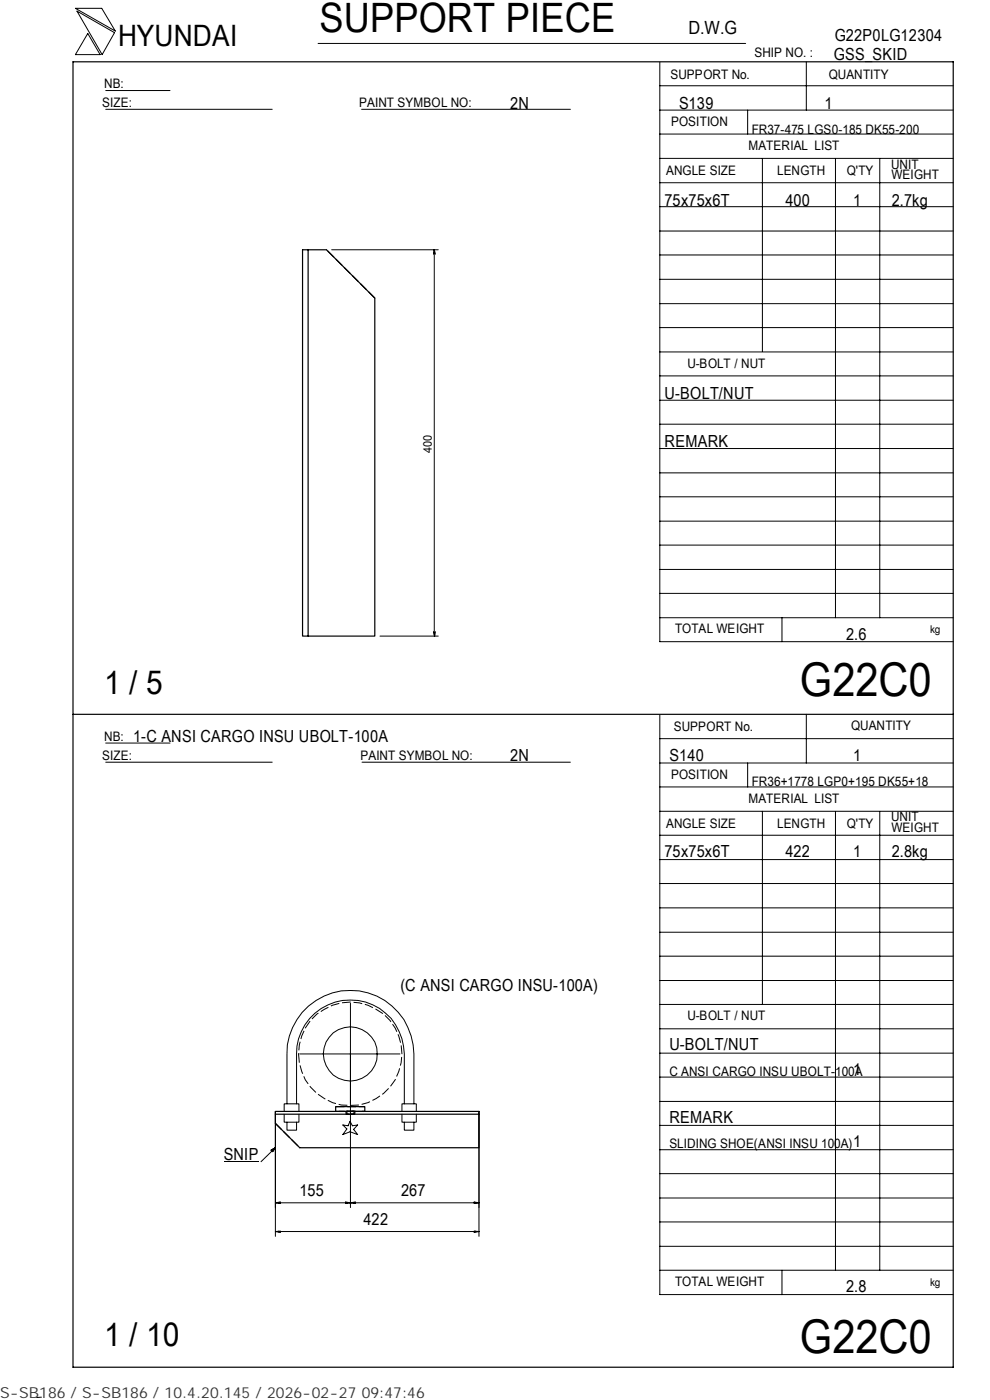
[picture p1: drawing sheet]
<svg xmlns="http://www.w3.org/2000/svg" width="210mm" height="297mm" viewBox="0 0 210 297" stroke-linecap="round" stroke-linejoin="round" font-family="sans-serif">
<path d="M15.5 13.1h186.7v277h-186.7zM64.2 53h1.2v81.9h-1.2zM65.4 53h3.8l10.3 10.2v71.7h-14.1M15.5 151.5h186.7M58.4 236.4v1.9l5.2 5.2h38v-7.7h-43.2v.6h43.2M71.2 235.8v-1h6.2v1" fill="none" stroke="#000" stroke-width=".25"/>
<path d="M79.5 63.2l-10.3-10.2M58.4 238.3l5.2 5.2M71.2 234.8h6.2M71.2 235.8h6.2h-6.2M74.3 236.4h-.9v-.6h1.9v.6h-1M74.7 235.8h.4v.6h-1.5v-.6h1.1" fill="none" stroke="#000" stroke-width=".25" stroke-dasharray="1.9 .6" stroke-linecap="butt"/>
<g fill="none" stroke="#000" stroke-width=".21">
<path d="M16 1.8h5.6l2.9 4.8zM16.3 2.4l8 4.5-2.6 4.7zM18.6 7.1l2.6 4.5h-5.2zM22.4 19.2h13.7M67.5 9.2h90.6M139.9 18.2h62.3M139.9 13.2v122.9h62.3M171 13.1v10.3M22.4 23.2h35.3M76.7 23.2h44.3M139.9 38.8h62.3M139.9 33.6h62.3"/>
<path d="M139.9 28.4h62.3M139.9 23.4h62.3M158.6 23.4v5M161.7 33.6v41M177.2 33.7v97.4M186.6 33.7v97.4M70.3 53h22.7M92.1 53l-.2 .9M92.1 53l.3 .9M92.1 53v81.9M139.9 59.3h62.3M139.9 54.1h62.3"/>
<path d="M139.9 49h62.3M139.9 43.8h62.3M139.9 79.7h62.3M139.9 74.7h62.3M139.9 69.5h62.3M139.9 64.4h62.3M139.9 95.2h62.3M139.9 90h62.3M139.9 84.9h62.3M139.9 100.3h62.3M139.9 115.6h62.3M139.9 110.6h62.3"/>
<path d="M139.9 105.4h62.3M80.6 134.9h12.4M91.9 134l.3 .9 .2-.9M139.9 131.1h62.3M139.9 125.9h62.3M139.9 120.8h62.3M165.9 131.1v5M22.4 157.6h13.7M139.9 151.7v122.9h62.3M139.9 156.7h62.3M171 151.5v10.4M22.4 161.7h35.3"/>
<path d="M76.8 161.7h44.2M139.9 177.2h62.3M139.9 172.1h62.3M139.9 167h62.3M139.9 161.9h62.3M158.6 161.9v5.1M161.7 172.1v41M177.2 172.2v97.3M186.6 172.2v97.3M139.9 182.4h62.3M139.9 197.8h62.3M139.9 192.6h62.3"/>
<path d="M139.9 187.4h62.3M74.3 212.8v43.4M139.9 218.3h62.3M139.9 213.1h62.3M139.9 208h62.3M139.9 202.9h62.3M58.4 235.8v26.5M60.3 236.4v1.7h3.1v-1.7M60.3 235.8v-1.6h3.1v1.6M60.9 234.2v-10.6a13.5 13.5 0 0 1 13.4-13.5 13.5 13.5 0 0 1 13.5 13.5v10.6M60.9 238.1v1.7h2v-1.7M62.9 234.2v-10.6a11.4 11.4 0 0 1 11.4-11.4 11.4 11.4 0 0 1 11.5 11.4v10.6"/>
<path d="M63.6 223.6h21.2M72.7 238.7l1.1 .1 .4-.9 .6 .9 1.1-.1-.9 .9 .9 1.1-1.7-.6-1.5 .6 .9-1.2zM85.2 236.4v1.7h3.1v-1.7M85.2 235.8v-1.6h3.1v1.6M85.8 238.1v1.7h2v-1.7M101.6 235.8v26.5M139.9 238.7h62.3M139.9 233.7h62.3M139.9 228.5h62.3M139.9 223.4h62.3M47.5 246.5h7.4M57.5 244l.9-.5-.6 .8z"/>
<path d="M58.4 243.5l-3 3M58.4 255.2l1-.2v.3zM58.4 255.2h43.2M59.1 255.1v.2M73.3 255l1 .2-1 .1zM73.6 255.1v.2M74.3 255.2l1-.2v.3zM75 255.1v.2M100.6 255l1 .2-1 .1zM100.9 255.1v.2M139.9 259.2h62.3M139.9 254.2h62.3"/>
<path d="M139.9 249h62.3M139.9 243.9h62.3M58.4 261.3l1-.1v.2zM58.4 261.3h43.2M59.1 261.2v.2M100.6 261.2l1 .1-1 .1zM100.9 261.2v.2M139.9 269.5h62.3M139.9 264.4h62.3M165.9 269.5v5.1M8.8 296.4l-1 .1"/>
<circle cx="74.3" cy="223.6" r="5.7"/>
</g>
<path d="M73.6 235.8h1.5M75.1 236.4h-1.5" fill="none" stroke="#000" stroke-width=".25" stroke-dasharray=".8 .3" stroke-linecap="butt"/>
<path d="M73.4 235.8h1.9M75.3 236.4h-1.9" fill="none" stroke="#000" stroke-width=".25" stroke-dasharray="1 .3" stroke-linecap="butt"/>
<path d="M57.5 243.6h.9v.7h-.9z" fill="#000"/>
<path d="M63.3 223.6a11 11 0 0 0 12.9 10.8 11 11 0 0 0 8.4-14.5 11 11 0 0 0-15.8-5.8 10.7 10.7 0 0 0-5.5 9.5" fill="none" stroke="#000" stroke-width=".21" stroke-dasharray="1.9 .6" stroke-linecap="butt"/>
<g font-size="9.9">
<text x="169.7" y="147.6">G22C0</text>
<text x="169.7" y="286.9">G22C0</text>
</g>
<text font-size="8.6" x="67.7" y="6.9">SUPPORT PIECE</text>
<g font-size="7">
<text x="22.1" y="147.2">1 / 5</text>
<text x="22.1" y="285.6">1 / 10</text>
</g>
<text font-size="6.3" x="25.1" y="9.8">HYUNDAI</text>
<text font-size="3.9" x="146" y="7.3">D.W.G</text>
<g font-size="3.5">
<text x="177" y="8.7">G22P0LG12304</text>
<text x="176.9" y="12.8">GSS_SKID</text>
<text x="108.2" y="23.1">2N</text>
<text x="144" y="23.1">S139</text>
<text x="174.8" y="23.1">1</text>
<text x="141" y="43.6">75x75x6T</text>
<text x="166.6" y="43.6">400</text>
<text x="180.9" y="43.6">1</text>
<text x="189.1" y="43.6">2.7kg</text>
<text x="141" y="84.6">U-BOLT/NUT</text>
<text x="141" y="94.8">REMARK</text>
<text x="179.5" y="135.8">2.6</text>
<text x="28.3" y="157.3">1-C ANSI CARGO INSU UBOLT-100A</text>
<text x="108.2" y="161.4">2N</text>
<text x="142" y="161.4">S140</text>
<text x="180.9" y="161.4">1</text>
<text x="141" y="181.9">75x75x6T</text>
<text x="166.6" y="181.9">422</text>
<text x="180.9" y="181.9">1</text>
<text x="189.1" y="181.9">2.8kg</text>
<text x="84.9" y="210.2">(C ANSI CARGO INSU-100A)</text>
<text x="142" y="222.8">U-BOLT/NUT</text>
<text x="180.9" y="228">1</text>
<text x="142" y="238.3">REMARK</text>
<text x="180.9" y="243.3">1</text>
<text x="47.5" y="246">SNIP</text>
<text x="63.5" y="253.7">155</text>
<text x="85.1" y="253.7">267</text>
<text x="77.1" y="259.8">422</text>
<text x="179.5" y="274.1">2.8</text>
</g>
<text font-size="3.2" fill="#323232" x="0" y="296.6">S-SB186 / S-SB186 / 10.4.20.145 / 2026-02-27 09:47:46</text>
<g font-size="2.8">
<text x="142.2" y="16.8">SUPPORT No.</text>
<text x="160" y="12.2">SHIP NO. :</text>
<text x="175.8" y="16.7">QUANTITY</text>
<text x="21.7" y="22.8">SIZE:</text>
<text x="22.1" y="18.7">NB:</text>
<text x="76.2" y="22.8">PAINT SYMBOL NO:</text>
<text x="142.3" y="26.8">POSITION</text>
<text x="159.4" y="28.4">FR37-475 LGS0-185 DK55-200</text>
<text x="158.8" y="31.7">MATERIAL LIST</text>
<text x="189" y="35.8">UNIT</text>
<text x="141.3" y="37.2">ANGLE SIZE</text>
<text x="164.8" y="37.1">LENGTH</text>
<text x="179.6" y="37.1">Q'TY</text>
<text x="189.1" y="38">WEIGHT</text>
<text x="145.8" y="78">U-BOLT / NUT</text>
<text x="143.2" y="134.4">TOTAL WEIGHT</text>
<text x="142.9" y="155">SUPPORT No.</text>
<text x="180.5" y="154.9">QUANTITY</text>
<text x="21.7" y="161.3">SIZE:</text>
<text x="22.1" y="157.1">NB:</text>
<text x="76.5" y="161.2">PAINT SYMBOL NO:</text>
<text x="142.3" y="165.3">POSITION</text>
<text x="159.4" y="166.7">FR36+1778 LGP0+195 DK55+18</text>
<text x="158.8" y="170.3">MATERIAL LIST</text>
<text x="141.3" y="175.7">ANGLE SIZE</text>
<text x="164.8" y="175.6">LENGTH</text>
<text x="179.6" y="175.6">Q'TY</text>
<text x="189" y="174.2">UNIT</text>
<text x="189.1" y="176.5">WEIGHT</text>
<text x="145.8" y="216.5">U-BOLT / NUT</text>
<text x="142" y="228.2">C ANSI CARGO INSU UBOLT-100A</text>
<text x="142" y="243.5">SLIDING SHOE(ANSI INSU 100A)</text>
<text x="143.2" y="272.9">TOTAL WEIGHT</text>
</g>
<text font-size="2.5" x="91.6" y="96.1" transform="rotate(-90 91.6 96.1)">400</text>
<g font-size="2.3">
<text x="197.3" y="134.3">kg</text>
<text x="197.3" y="272.8">kg</text>
</g>
</svg>
